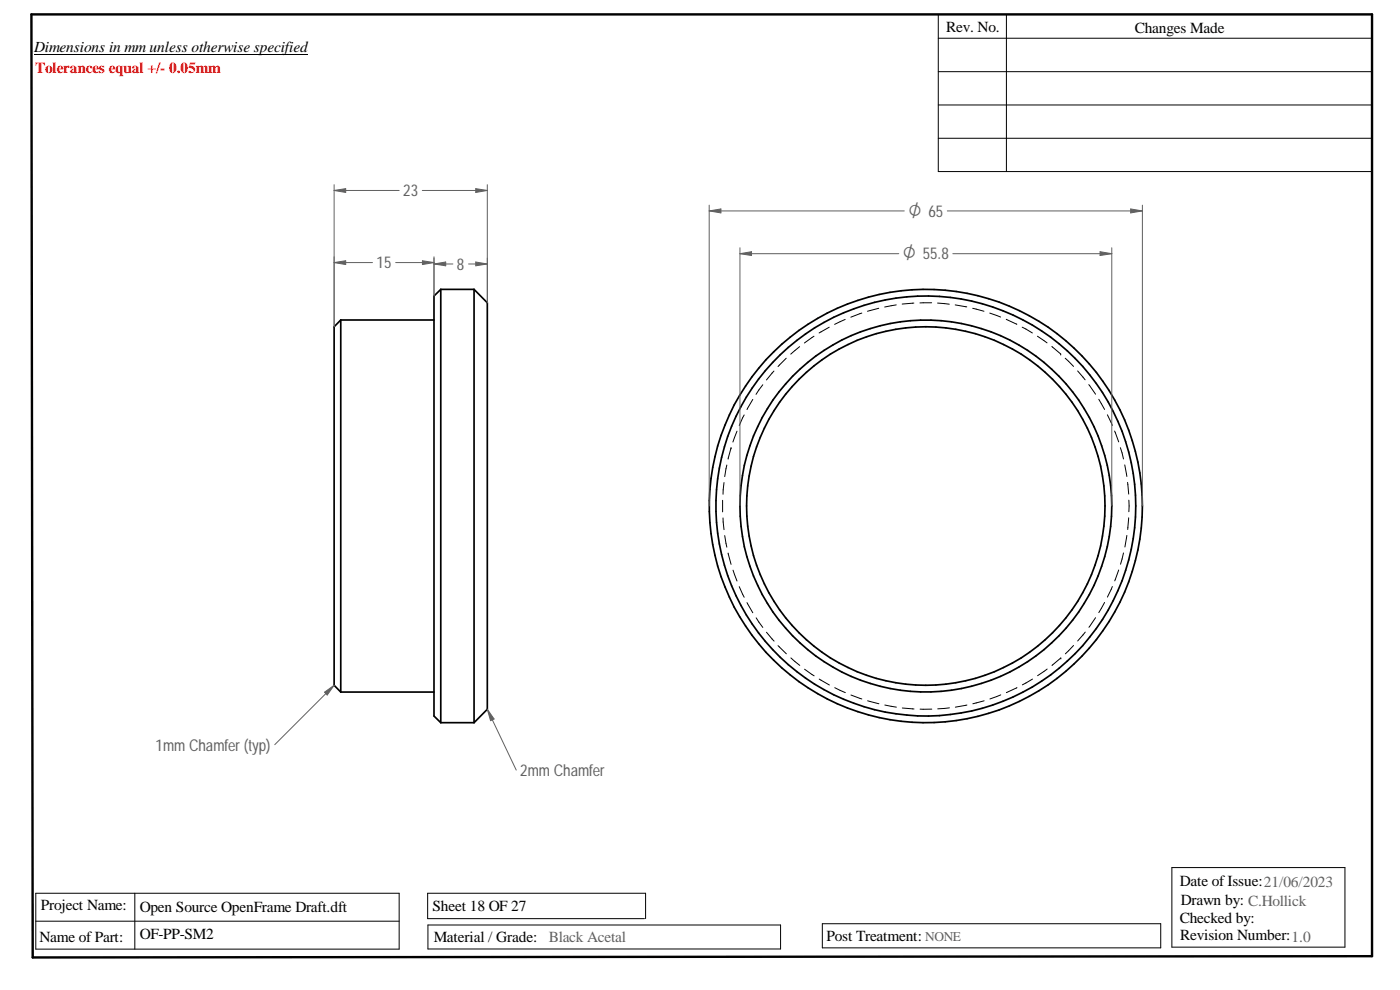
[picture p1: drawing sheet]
<svg xmlns="http://www.w3.org/2000/svg" width="420mm" height="297mm" viewBox="0 0 420 297" stroke-linecap="round" stroke-linejoin="round" font-family="sans-serif">
<path d="M9.4 4.3h402.4v282.6l-402 .4z" fill="none" stroke="#000" stroke-width=".72"/>
<g fill="none" stroke="#000" stroke-width=".3">
<path d="M10.2 16.4h82.2M281.6 11.5h130.2M281.6 4.3v47.2h130.2M302 4.3v47.2M281.6 21.5h130.2M281.6 31.5h130.2M281.6 41.5h130.2M248.9 98.2l-3.1 1.7M253.6 95.8l-3.1 1.5M258.6 93.9l-3.3 1.3M263.7 92.5l-3.4 .9M269 91.5l-3.5 .6"/>
<path d="M274.3 90.9l-3.5 .3M279.6 90.8l-3.5 .1M281.4 90.9l3.5 .4M286.7 91.5l3.4 .6M291.9 92.5l3.4 .9M297 93.9l3.3 1.2M302 95.8l3.2 1.5M306.8 98.2l3 1.7M225.9 119.8l-1.7 3.1M228.9 115.4l-2 2.9M232.3 111.3l-2.3 2.7M236 107.5l-2.5 2.5"/>
<path d="M240 104l-2.7 2.3M244.3 100.9l-2.9 2M311.4 100.9l2.8 2M315.7 104l2.6 2.2M318.3 106.2h.1M319.7 107.5l2.5 2.4M323.4 111.3l2.3 2.7M326.8 115.4l2 2.9M329.8 119.8l1.7 3.1M218.1 139.5l-.6 3.5M219.4 134.4l-.9 3.4M219.4 134.4h.1"/>
<path d="M221.2 129.4l-1.2 3.2M223.3 124.5l-1.4 3.2M332.3 124.5l1.5 3.1M334.5 129.3l1.2 3.3M336.2 134.3l1 3.4M337.6 139.5l.6 3.5M216.9 150.1v3.5M217 155.4l.3 3.5M217.3 144.8l-.3 3.5M338.4 144.7l.3 3.6M338.7 155.4l-.3 3.5M338.8 150.1v3.4"/>
<path d="M217.5 160.7l.6 3.5M218.5 165.9l.9 3.4M220 171.1l1.2 3.2M221.9 176l1.4 3.2M333.8 176l-1.5 3.2M335.7 171l-1.2 3.3M337.2 165.9l-.9 3.4M338.2 160.7l-.6 3.4M224.2 180.8l1.7 3.1M226.9 185.4l2 2.9M230 189.7l2.3 2.7M233.5 193.7l2.5 2.5"/>
<path d="M237.4 197.4l2.6 2.2M318.3 197.4l-2.6 2.2M318.4 197.4h.1M322.2 193.7l-2.5 2.5M325.7 189.7l-2.3 2.6M328.8 185.3l-2 2.9M331.5 180.8l-1.7 3M241.5 200.8l2.8 2M245.9 203.8l3 1.7M250.5 206.3l3.2 1.5M255.4 208.5l3.2 1.2M260.4 210.3l3.4 .9"/>
<path d="M265.5 211.5l3.5 .7M270.8 212.4l3.5 .3M276.1 212.8h3.5M284.9 212.4l-3.5 .3M290.2 211.5l-3.5 .7M295.3 210.3l-3.3 .9M300.3 208.5l-3.2 1.2M305.2 206.3l-3.2 1.5M309.9 203.8l-3.1 1.7M314.3 200.7l-2.9 2M411.8 213.6v36.4M9.8 271.3v16"/>
<path d="M10.7 276.4h109.1M10.7 268h109.1v16.8h-109.1zM40.5 268v16.8M128.4 277.5h105.9v7.2h-105.9zM193.4 275.6h-65.1v-7.6h65.4v7.6M246.8 277.2h101.5v7.2h-101.5zM351.7 260.3h51.9v23.9h-51.9z"/>
</g>
<g fill="none" stroke="#000" stroke-width=".51">
<path d="M102.3 96v111.6M102.3 96h27.9M102.3 96l-2 2v107.6l2 2M132.3 86.8l-2.1 2v126l2.1 2M132.3 86.8v130M132.3 86.8h10M142.3 86.8v130M142.3 86.8l4 4v122l-4 4M102.3 207.6h27.9M132.3 216.8h10"/>
<circle cx="277.8" cy="151.8" r="53.8"/>
<circle cx="277.8" cy="151.8" r="63"/>
<circle cx="277.9" cy="151.8" r="65"/>
<circle cx="277.9" cy="151.8" r="55.8"/>
</g>
<path d="M212.8 61.6v90.2M339.3 62.7l3.5 .6-3.5 .6zM342.8 61.6v90.2" fill="none" stroke="#606060" stroke-width=".3"/>
<path d="M339.3 62.7l3.5 .6-3.5 .6z" fill="#606060"/>
<path d="M212.8 63.3l3.6-.6v1.2z" fill="none" stroke="#606060" stroke-width=".3"/>
<path d="M212.8 63.3l3.6-.6v1.2z" fill="#606060"/>
<path d="M212.8 63.3h58.6M222.1 74.3v77.5M284.3 63.3h58.5M330.1 75.5l3.6 .6-3.6 .6zM333.7 74.3v77.5" fill="none" stroke="#606060" stroke-width=".3"/>
<path d="M330.1 75.5l3.6 .6-3.6 .6z" fill="#606060"/>
<path d="M222.1 76.1l3.4-.6v1.2z" fill="none" stroke="#606060" stroke-width=".3"/>
<path d="M222.1 76.1l3.4-.6v1.2z" fill="#606060"/>
<path d="M100.3 77v21M100.3 78.8l3.4-.6v1.2zM130.2 77v11.8M222.1 76.1h47.6M286 76.1h47.7" fill="none" stroke="#606060" stroke-width=".3"/>
<path d="M100.3 78.8l3.4-.6v1.2z" fill="#606060"/>
<path d="M126.8 78.2l3.4 .6-3.4 .6z" fill="none" stroke="#606060" stroke-width=".3"/>
<path d="M126.8 78.2l3.4 .6-3.4 .6z" fill="#606060"/>
<path d="M100.3 78.8h11.5M118.7 78.8h11.5M130.2 77.4v11.4M142.8 78.6l3.5 .6-3.5 .6zM146.3 77.4v13.4" fill="none" stroke="#606060" stroke-width=".3"/>
<path d="M142.8 78.6l3.5 .6-3.5 .6z" fill="#606060"/>
<path d="M130.2 79.2l3.6-.6v1.2z" fill="none" stroke="#606060" stroke-width=".3"/>
<path d="M130.2 79.2l3.6-.6v1.2z" fill="#606060"/>
<path d="M100.3 55.4v42.6M142.8 56.6l3.5 .6-3.5 .5zM146.3 55.4v35.4M130.2 79.2h5.7M140.6 79.2h5.7" fill="none" stroke="#606060" stroke-width=".3"/>
<path d="M142.8 56.6l3.5 .6-3.5 .5z" fill="#606060"/>
<path d="M100.3 57.2l3.4-.6v1.1z" fill="none" stroke="#606060" stroke-width=".3"/>
<path d="M100.3 57.2l3.4-.6v1.1z" fill="#606060"/>
<path d="M100.3 57.1h19.5M126.7 57.1h19.6M100.3 205.6l-17.8 17.8" fill="none" stroke="#606060" stroke-width=".3"/>
<path d="M97.4 207.7l2.9-2.1-2.1 2.9z" fill="#606060"/>
<path d="M97.4 207.7l2.9-2.1-2.1 2.9zM146.3 212.8l8.6 18.3" fill="none" stroke="#606060" stroke-width=".3"/>
<path d="M146.3 212.8l2 2.9-1.1 .5z" fill="#606060"/>
<path d="M146.3 212.8l2 2.9-1.1 .5z" fill="none" stroke="#606060" stroke-width=".3"/>
<g font-size="5.4" fill="#606060">
<text x="272.6" y="65">O 65</text>
<text x="271" y="77.9">O 55.8</text>
</g>
<g font-size="4.9" fill="#606060">
<text x="121" y="58.9">23</text>
<text x="113" y="80.6">15</text>
<text x="137.1" y="80.9">8</text>
<text x="46.7" y="225.2">1mm Chamfer (typ)</text>
<text x="156.2" y="232.8">2mm Chamfer</text>
</g>
<g font-size="4.6">
<text x="284" y="9.6">Rev. No.</text>
<text x="340.6" y="9.9">Changes Made</text>
<text x="10.2" y="15.7">Dimensions in mm unless otherwise specified</text>
<text x="354.1" y="265.7">Date of Issue:21/06/2023</text>
<text x="12.3" y="273.1">Project Name:</text>
<text x="41.9" y="273.7">Open Source OpenFrame Draft.dft</text>
<text x="129.8" y="273.4">Sheet 18 OF 27</text>
<text x="354.4" y="271.4">Drawn by: C.Hollick</text>
<text x="41.9" y="281.9">OF-PP-SM2</text>
<text x="354.1" y="276.9">Checked by:</text>
<text x="11.9" y="282.7">Name of Part:</text>
<text x="130.2" y="282.6">Material / Grade:</text>
<text x="248" y="282.2">Post Treatment:</text>
<text x="354.2" y="282.2">Revision Number:1.0</text>
</g>
<text font-size="4.6" fill="#f00" x="10.5" y="21.9">Tolerances equal +/- 0.05mm</text>
<text font-size="4.6" fill="#606060" x="164.7" y="282.6">Black Acetal</text>
<text font-size="4" fill="#606060" x="277.7" y="282.3">NONE</text>
</svg>
